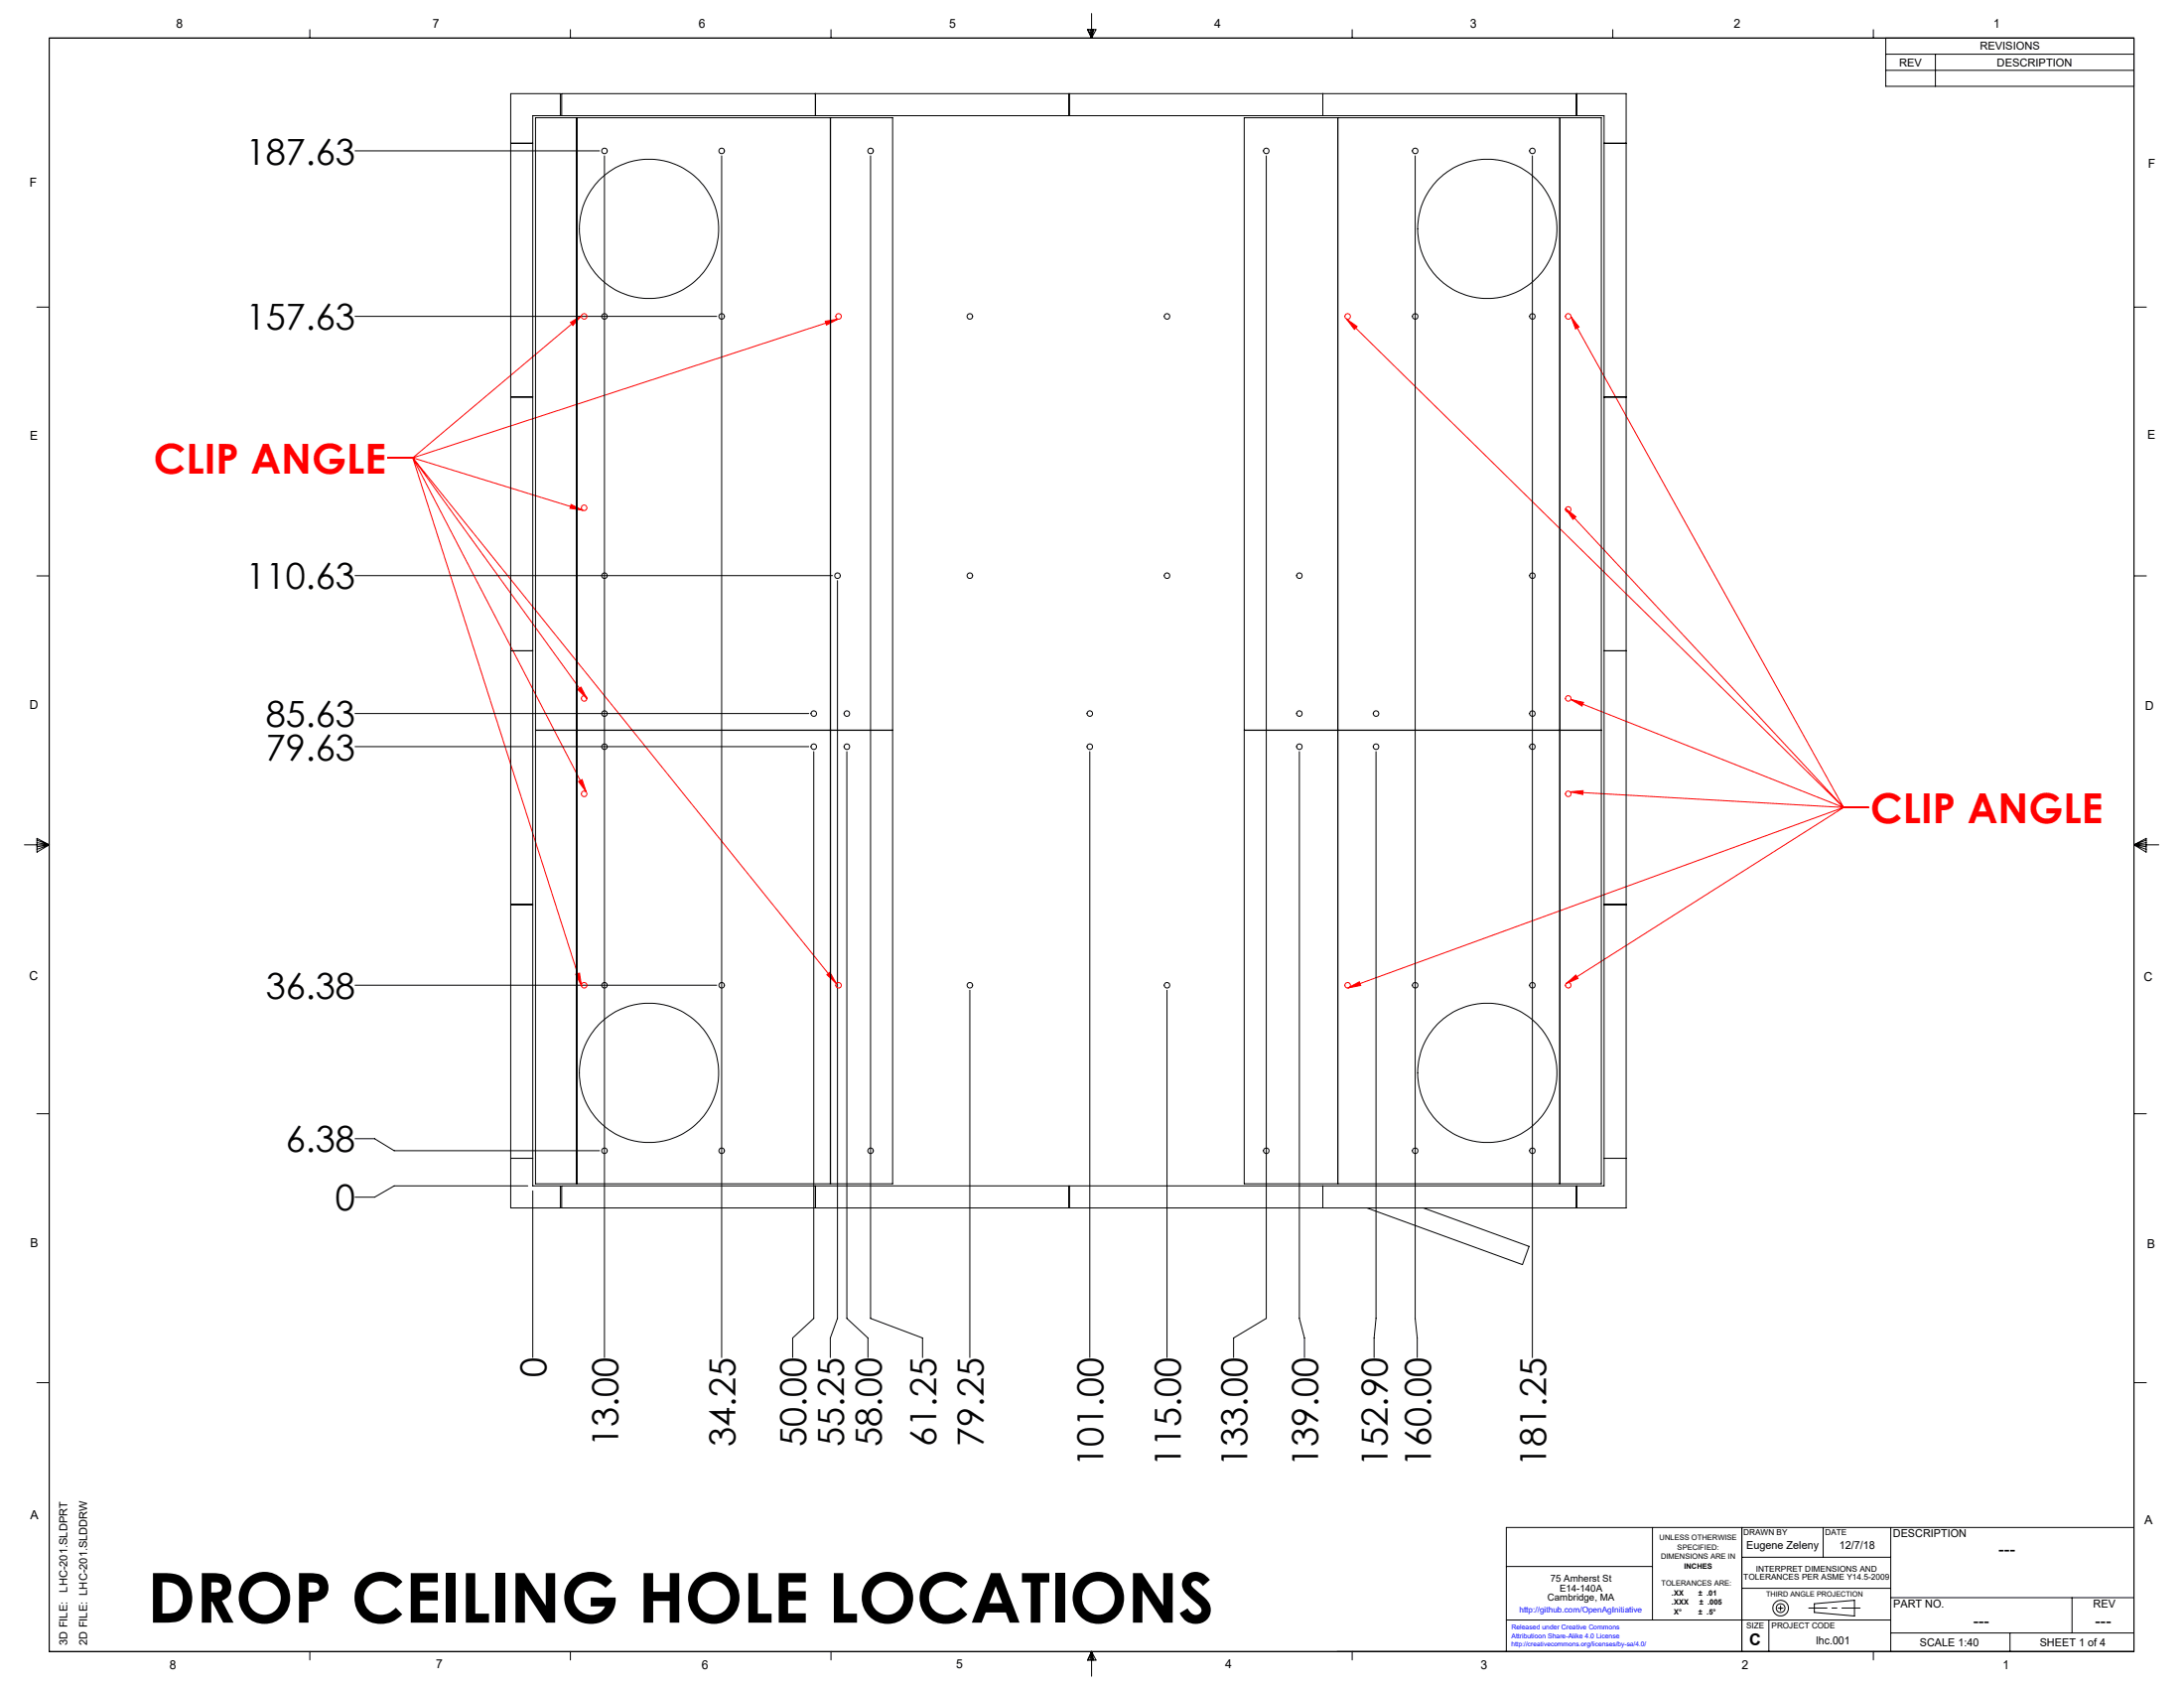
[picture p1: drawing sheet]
<svg xmlns="http://www.w3.org/2000/svg" width="559mm" height="432mm" viewBox="0 0 559 432" stroke-linecap="round" stroke-linejoin="round" font-family="sans-serif">
<g fill="none" stroke="#f00" stroke-width=".25">
<path d="M145.9 82.5l2.9-1.7-2.2 2.5zM148.8 80.8l-43.2 36.3M211.1 82.2l3.3-.6-2.9 1.5zM214.4 81.6l-108.8 35.5M344.5 81.6l2.7 1.9-.7 .8zM344.5 81.6l127.2 125M402 81l2 2.6-.9 .5zM402 81l69.7 125.6M99.3 117.1h6.3M105.6 117.1l43.2 135.1M105.6 117.1l44.4 85.5M105.6 117.1l44.6 61.6"/>
<path d="M105.6 117.1l43.5 13.4M105.6 117.1l108.4 134.5M146.1 129l3 1.5-3.3-.5zM400.6 130.1l71.1 76.5M400.6 130.1l2.6 2.1-.8 .7zM147.8 176.4l.9-.6 1.5 2.9zM401.9 178.9l3.3 .8-.4 .9zM401.9 178.9l69.8 27.7M148 199.9l.9-.5 1.1 3.2zM401.7 202.6l70 4M401.7 202.6l3.4-.4-.1 1zM471.7 206.6h6.3"/>
<path d="M471.7 206.6l-126.8 46.1M471.7 206.6l-71 45M147.3 249.2l1-.3 .5 3.3zM211.6 249.3l.7-.6 1.7 2.9zM344.9 252.7l2.9-1.6 .4 1zM400.7 251.6l2.5-2.2 .6 .9z"/>
</g>
<g fill="none" stroke="#000" stroke-width=".25">
<path d="M12.6 9.7h533.4v412.8h-533.4zM79.3 7.6v2.1M145.9 7.6v2.1M212.6 7.6v2.1M278.2 7.6h2.2l-1.1 2.1zM278.4 7.6l.9 2.1M278.9 7.6l.4 2.1M279.3 3.5v6.2M279.6 7.6l-.3 2.1M279.9 7.6l-.6 2.1M346 7.6v2.1M412.6 7.6v2.1"/>
<path d="M479.3 7.6v2.1M482.5 9.7v12.4h63.5M482.5 18h63.5M482.5 13.9h63.5M495.2 13.9v8.2M90.8 38.6h62.6M154.7 39.9v307.4M184.6 39.9v307.4M222.7 39.9v297.4l13.3 5v5M324 39.9v297.4l-8.4 5v5M362.1 39.9v297.4l.5 5v5M392.1 39.9v307.4"/>
<path d="M9.4 78.6h3.2M546 78.6h3.2M90.8 80.9h92.6M9.4 147.3h3.2M90.8 147.2h122.2M214.3 148.5v188.8l-1.9 5v5M546 147.3h3.2M90.8 191h116.1M90.8 182.5h116.1M208.2 192.3v145l-5.4 5v5M216.7 192.3v145l5.4 5v5M278.8 192.3v155"/>
<path d="M332.5 192.3v145l1.3 5v5M352.1 192.3v145l-.5 5v5M6.2 216.1h6.4M9.5 214.5l3.1 1.6-3.1 1.9zM9.5 214.9l3.1 1.2M9.5 215.5l3.1 .6M12.6 216.1l-3.1 1.2M12.6 216.1l-3.1 .5M546 216.1h6.3M546 216.1l3.1 .5M546 216.1l3.1 1.2M546 216.1l3.1-1.6v3.5z"/>
<path d="M549.1 215.5l-3.1 .6M549.1 214.9l-3.1 1.2M90.8 252h92.6M248.1 253.3v94M298.6 253.3v94M9.4 284.9h3.2M90.8 291.3h5l5.1 3.1h52.5M546 284.9h3.2M135 303.4h-34.1l-5.1 2.8h-5M136.3 304.6v42.7M9.4 353.7h3.2M546 353.7h3.2"/>
<path d="M422.8 390.7v23.7M445.7 390.7v31.8M445.7 398.4h38.1M466.5 390.7v7.7M483.8 390.7v31.8M546 390.7h-160.6v31.8M385.4 400.7h37.4M385.4 414.4h98.4M445.7 406.3h38.1M452.6 414.4v8.1M454.9 411.4h1.3M455.6 410.7v1.3"/>
<path d="M464.2 410.2l10.3-.8v4l-10.3-.9zM483.8 408.7h62.2M483.8 417.7h62.2M514.3 417.7v4.8M530.2 408.7v9M79.3 422.5v2.1M145.9 422.5v2.1M212.6 422.5v2.1M279.3 422.5v6.3M279.3 422.5l1.1 2.2h-2.2zM279.3 422.5l.6 2.2M279.3 422.5l-.9 2.2"/>
<path d="M279.3 422.5l-.4 2.2M279.3 422.5l.3 2.2M346 422.5v2.1M479.3 422.5v2.1"/>
<circle cx="455.6" cy="411.4" r="1.13"/>
<circle cx="455.6" cy="411.4" r="2.01"/>
</g>
<path d="M462.8 411.3h13.1" fill="none" stroke="#000" stroke-width=".25" stroke-dasharray="15.2 1.3 1.3 1.3" stroke-dashoffset="10.6"/>
<path d="M147.3 249.2l1-.3 .5 3.3zM148 199.9l.9-.5 1.1 3.2zM147.8 176.4l.9-.6 1.5 2.9zM146.1 129l3 1.5-3.3-.5zM145.9 82.5l2.9-1.7-2.2 2.5zM211.6 249.3l.7-.6 1.7 2.9zM211.1 82.2l3.3-.6-2.9 1.5zM402 81l2 2.6-.9 .5zM344.5 81.6l2.7 1.9-.7 .8zM400.6 130.1l2.6 2.1-.8 .7zM401.9 178.9l3.3 .8-.4 .9zM401.7 202.6l3.4-.4-.1 1zM344.9 252.7l2.9-1.6 .4 1zM400.7 251.6l2.5-2.2 .6 .9z" fill="#f00"/>
<g fill="none" stroke="#000" stroke-width=".25">
<path d="M130.7 24h12.7v5.6h-7.1v273.8h7.1v5.6h-12.7zM130.7 36.7h5.6M137 30.1h10.5v156.7h-10.5zM143.7 24h272.4v285h-272.4v-5.6h266.7v-273.8h-266.7zM147.6 30.1h64.8v156.7h-64.8zM208.6 24v5.6M212.5 30.1h15.9v156.7h-15.9zM273.5 24v5.6M318.3 30.1h24v156.7h-24zM338.5 24v5.6M342.3 30.1h56.8v156.7h-56.8zM399.1 30.1h10.6v156.7h-10.6z"/>
<path d="M403.4 24v5.6M410.4 36.7h5.7M130.7 101.6h5.6M410.4 101.6h5.7M130.7 166.5h5.6M410.4 166.5h5.7M137 186.8h10.5v116h-10.5zM147.6 186.8h64.8v116h-64.8zM212.5 186.8h15.9v116h-15.9zM318.3 186.8h24v116h-24zM342.3 186.8h56.8v116h-56.8zM399.1 186.8h10.6v116h-10.6z"/>
<path d="M130.7 231.4h5.6M410.4 231.4h5.7M130.7 296.3h5.6M410.4 296.3h5.7M208.6 303.4v5.6M273.5 303.4v5.6M338.5 303.4v5.6M349.7 309l39.8 14.5 1.7-4.7-27-9.8M403.4 303.4v5.6"/>
<circle cx="154.7" cy="38.6" r=".71"/>
<circle cx="184.6" cy="38.6" r=".71"/>
<circle cx="222.7" cy="38.6" r=".71"/>
<circle cx="324" cy="38.6" r=".71"/>
<circle cx="362.1" cy="38.6" r=".71"/>
<circle cx="392.1" cy="38.6" r=".71"/>
<circle cx="166.1" cy="58.6" r="17.8"/>
<circle cx="380.5" cy="58.6" r="17.8"/>
<circle cx="154.7" cy="80.9" r=".71"/>
<circle cx="184.6" cy="80.9" r=".71"/>
<circle cx="248.1" cy="80.9" r=".71"/>
<circle cx="298.6" cy="80.9" r=".71"/>
<circle cx="362.1" cy="80.9" r=".71"/>
<circle cx="392.1" cy="80.9" r=".71"/>
<circle cx="154.7" cy="147.3" r=".71"/>
<circle cx="214.3" cy="147.3" r=".71"/>
<circle cx="248.1" cy="147.3" r=".71"/>
<circle cx="298.6" cy="147.3" r=".71"/>
<circle cx="332.5" cy="147.3" r=".71"/>
<circle cx="392.1" cy="147.3" r=".71"/>
<circle cx="154.7" cy="191" r=".71"/>
<circle cx="154.7" cy="182.5" r=".71"/>
<circle cx="208.2" cy="182.5" r=".71"/>
<circle cx="208.2" cy="191" r=".71"/>
<circle cx="216.7" cy="191" r=".71"/>
<circle cx="216.7" cy="182.5" r=".71"/>
<circle cx="278.8" cy="191" r=".71"/>
<circle cx="278.8" cy="182.5" r=".71"/>
<circle cx="332.5" cy="191" r=".71"/>
<circle cx="332.5" cy="182.5" r=".71"/>
<circle cx="352.1" cy="191" r=".71"/>
<circle cx="352.1" cy="182.5" r=".71"/>
<circle cx="392.1" cy="182.5" r=".71"/>
<circle cx="392.1" cy="191" r=".71"/>
<circle cx="154.7" cy="252" r=".71"/>
<circle cx="184.6" cy="252" r=".71"/>
<circle cx="248.1" cy="252" r=".71"/>
<circle cx="298.6" cy="252" r=".71"/>
<circle cx="362.1" cy="252" r=".71"/>
<circle cx="392.1" cy="252" r=".71"/>
<circle cx="166.1" cy="274.5" r="17.8"/>
<circle cx="380.5" cy="274.5" r="17.8"/>
<circle cx="154.7" cy="294.4" r=".71"/>
<circle cx="184.6" cy="294.4" r=".71"/>
<circle cx="222.7" cy="294.4" r=".71"/>
<circle cx="324" cy="294.4" r=".71"/>
<circle cx="362.1" cy="294.4" r=".71"/>
<circle cx="392.1" cy="294.4" r=".71"/>
</g>
<g fill="none" stroke="#f00" stroke-width=".25">
<circle cx="149.5" cy="81" r=".71"/>
<circle cx="214.6" cy="81" r=".71"/>
<circle cx="344.8" cy="81" r=".71"/>
<circle cx="401.3" cy="81" r=".71"/>
<circle cx="149.5" cy="129.9" r=".71"/>
<circle cx="401.3" cy="130.3" r=".71"/>
<circle cx="149.5" cy="178.7" r=".71"/>
<circle cx="401.3" cy="178.7" r=".71"/>
<circle cx="149.5" cy="203.1" r=".71"/>
<circle cx="401.3" cy="203.1" r=".71"/>
<circle cx="149.5" cy="252.1" r=".71"/>
<circle cx="214.6" cy="252.1" r=".71"/>
<circle cx="344.8" cy="252.1" r=".71"/>
<circle cx="401.3" cy="252.1" r=".71"/>
</g>
<text font-size="17.6" x="37.7" y="415.1">DROP CEILING HOLE LOCATIONS</text>
<g font-size="10.6" fill="#f00">
<text x="39.4" y="121.2">CLIP ANGLE</text>
<text x="478.6" y="210.7">CLIP ANGLE</text>
</g>
<g font-size="9.2">
<text x="62.9" y="42.1">187.63</text>
<text x="62.9" y="84.4">157.63</text>
<text x="62.9" y="150.7">110.63</text>
<text x="68" y="186">85.63</text>
<text x="68" y="194.5">79.63</text>
<text x="68" y="255.5">36.38</text>
<text x="73.1" y="294.7">6.38</text>
<text x="85.8" y="309.7">0</text>
<text x="139.8" y="352.3" transform="rotate(-90 139.8 352.3)">0</text>
<text x="158.2" y="370.1" transform="rotate(-90 158.2 370.1)">13.00</text>
<text x="188.1" y="370.1" transform="rotate(-90 188.1 370.1)">34.25</text>
<text x="206.3" y="370.1" transform="rotate(-90 206.3 370.1)">50.00</text>
<text x="215.9" y="370.1" transform="rotate(-90 215.9 370.1)">55.25</text>
<text x="225.6" y="370.1" transform="rotate(-90 225.6 370.1)">58.00</text>
<text x="239.6" y="370.1" transform="rotate(-90 239.6 370.1)">61.25</text>
<text x="251.7" y="370.1" transform="rotate(-90 251.7 370.1)">79.25</text>
<text x="282.3" y="375.2" transform="rotate(-90 282.3 375.2)">101.00</text>
<text x="302.1" y="375.2" transform="rotate(-90 302.1 375.2)">115.00</text>
<text x="319.1" y="375.2" transform="rotate(-90 319.1 375.2)">133.00</text>
<text x="337.2" y="375.2" transform="rotate(-90 337.2 375.2)">139.00</text>
<text x="355.1" y="375.2" transform="rotate(-90 355.1 375.2)">152.90</text>
<text x="366.1" y="375.2" transform="rotate(-90 366.1 375.2)">160.00</text>
<text x="395.6" y="375.2" transform="rotate(-90 395.6 375.2)">181.25</text>
</g>
<text font-size="4.4" x="511.3" y="397.9">---</text>
<g font-size="4.2">
<text x="504.9" y="415.9">---</text>
<text x="536.1" y="415.9">---</text>
<text x="447.6" y="420.8">C</text>
</g>
<g font-size="3.2">
<text x="45" y="7.2">8</text>
<text x="110.7" y="7.2">7</text>
<text x="178.8" y="7.2">6</text>
<text x="242.9" y="7.2">5</text>
<text x="310.7" y="7.1">4</text>
<text x="376.1" y="7.2">3</text>
<text x="443.6" y="7.2">2</text>
<text x="510" y="7.1">1</text>
<text x="7.6" y="47.7">F</text>
<text x="549.6" y="42.9">F</text>
<text x="7.7" y="112.6">E</text>
<text x="549.4" y="112.3">E</text>
<text x="7.6" y="181.3">D</text>
<text x="548.9" y="181.5">D</text>
<text x="7.5" y="250.8">C</text>
<text x="548.5" y="251">C</text>
<text x="7.8" y="319.1">B</text>
<text x="549.3" y="319.3">B</text>
<text x="7.8" y="388.7">A</text>
<text x="548.7" y="389.8">A</text>
<text x="43.4" y="426.8">8</text>
<text x="111.6" y="426.8">7</text>
<text x="179.5" y="426.8">6</text>
<text x="244.6" y="426.8">5</text>
<text x="313.5" y="426.8">4</text>
<text x="378.8" y="426.9">3</text>
<text x="445.7" y="426.9">2</text>
<text x="512.5" y="426.9">1</text>
</g>
<g font-size="2.8">
<text x="486" y="16.9">REV</text>
<text x="506.6" y="12.8">REVISIONS</text>
<text x="511" y="16.9">DESCRIPTION</text>
<text x="484.4" y="393.3">DESCRIPTION</text>
<text x="446.8" y="396.3">Eugene Zeleny</text>
<text x="470.7" y="396.3">12/7/18</text>
<text x="17.2" y="407.3" transform="rotate(-90 17.2 407.3)">LHC-201.SLDPRT</text>
<text x="484.4" y="411.2">PART NO.</text>
<text x="535.6" y="411.2">REV</text>
<text x="17.2" y="420.8" transform="rotate(-90 17.2 420.8)">3D FILE:</text>
<text x="22.3" y="420.8" transform="rotate(-90 22.3 420.8)">2D FILE: LHC-201.SLDDRW</text>
<text x="464.7" y="420.6">lhc.001</text>
<text x="491.2" y="421.1">SCALE 1:40</text>
<text x="521.9" y="421.2">SHEET 1 of 4</text>
</g>
<g font-size="2.5">
<text x="396.7" y="404.6">75 Amherst St</text>
<text x="399" y="407">E14-140A</text>
<text x="395.9" y="409.5">Cambridge, MA</text>
</g>
<g font-size="2.1">
<text x="446.1" y="392.7">DRAWN BY</text>
<text x="467" y="392.8">DATE</text>
<text x="446.1" y="404.1">TOLERANCES PER ASME Y14.5-2009</text>
<text x="449.3" y="402">INTERPRET DIMENSIONS AND</text>
<text x="446.8" y="416.5">SIZE</text>
<text x="453.3" y="416.5">PROJECT CODE</text>
</g>
<text font-size="2.1" fill="#00f" x="388.7" y="412.6">http://github.com/OpenAgInitiative</text>
<g font-size="1.9">
<text x="424.6" y="394">UNLESS OTHERWISE</text>
<text x="425" y="398.8">DIMENSIONS ARE IN</text>
<text x="429.2" y="396.4">SPECIFIED:</text>
<text x="430.9" y="401.2">INCHES</text>
<text x="425.1" y="405.8">TOLERANCES ARE:</text>
<text x="427.7" y="408.2">.XX</text>
<text x="427.7" y="410.5">.XXX</text>
<text x="428.3" y="412.9">X°</text>
<text x="434.6" y="408.2">± .01</text>
<text x="434.6" y="412.9">± .5°</text>
<text x="434.8" y="410.5">± .005</text>
<text x="451.9" y="408.3">THIRD ANGLE PROJECTION</text>
</g>
<g font-size="1.7" fill="#00f">
<text x="386.7" y="416.7">Released under Creative Commons</text>
<text x="386.7" y="419">Attributioon Share-Alike 4.0 License</text>
<text x="386.7" y="421.2">http://creativecommons.org/licenses/by-sa/4.0/</text>
</g>
</svg>
